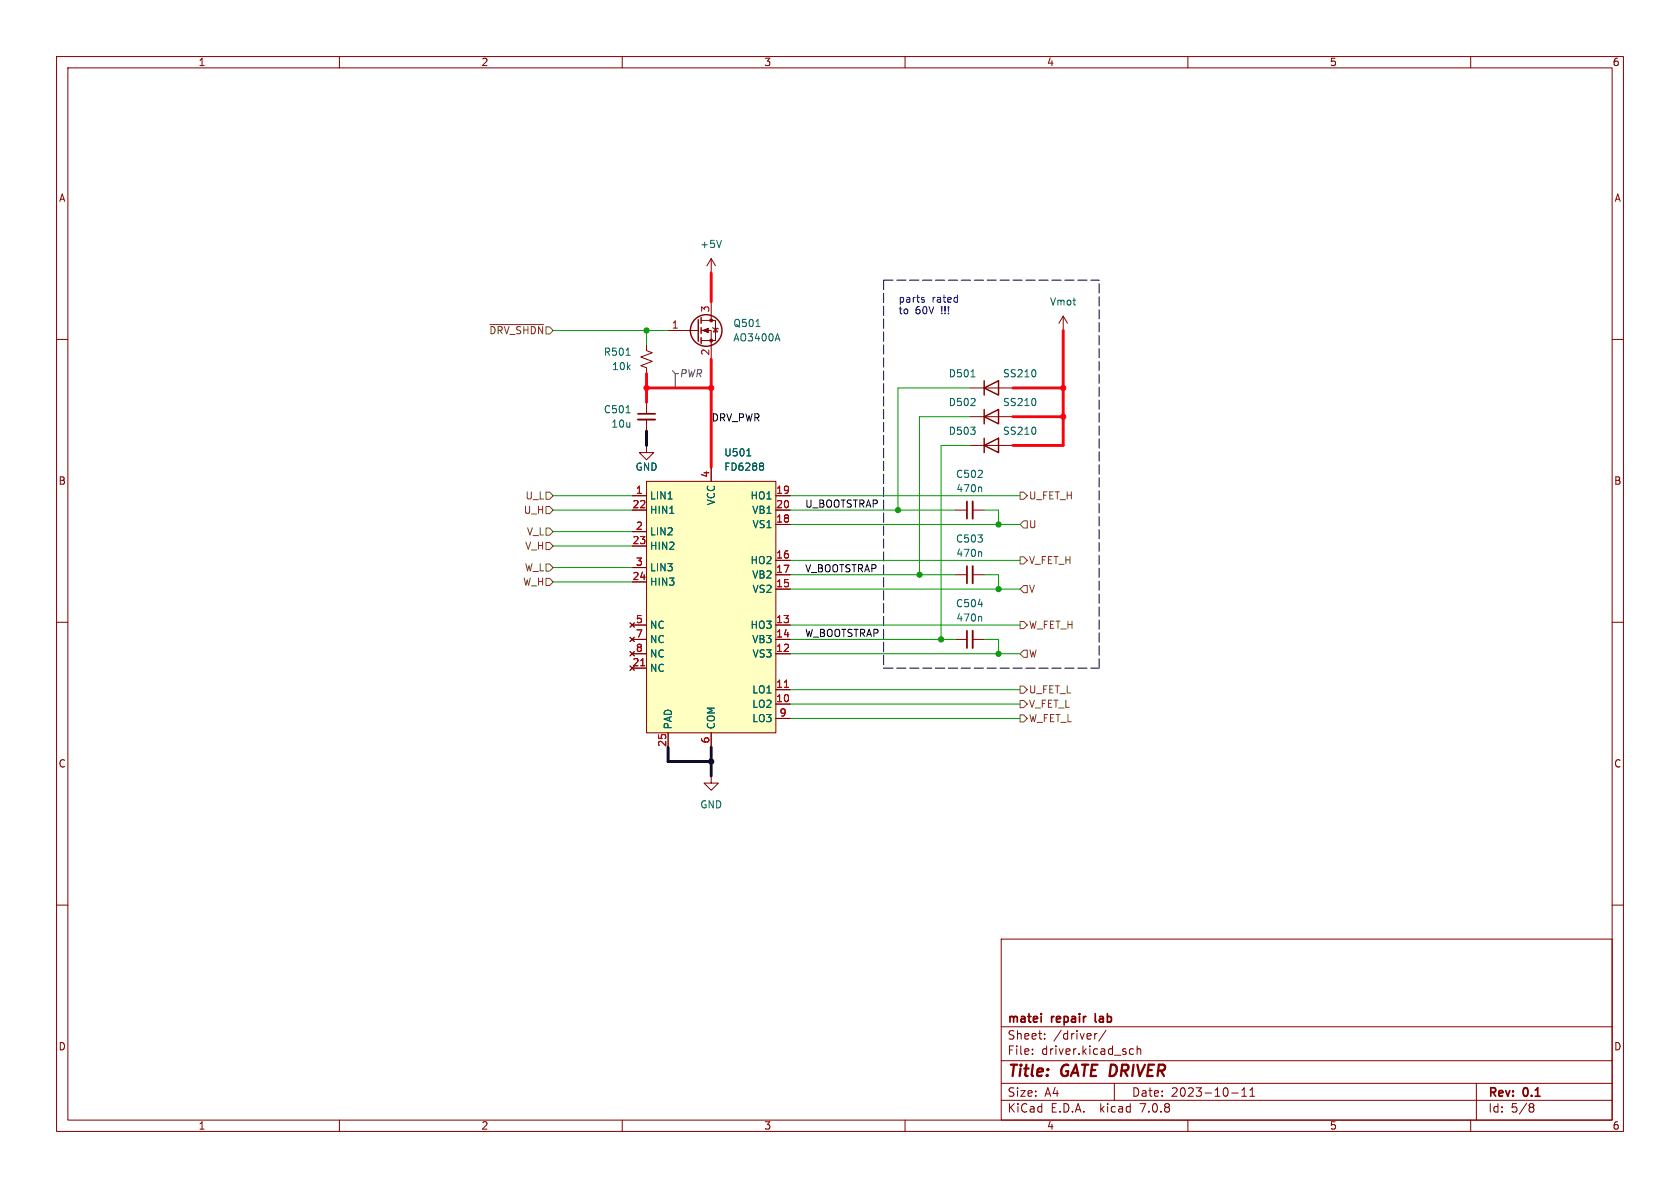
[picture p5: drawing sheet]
<svg xmlns="http://www.w3.org/2000/svg" width="297mm" height="210mm" viewBox="0 0 297 210" stroke-linecap="round" stroke-linejoin="round" font-family="sans-serif">
<g fill="none" stroke="#840000" stroke-width=".18">
<path d="M10 10h277v190h-277zM12 12h273v186h-273zM60 10v2M110 10v2M160 10v2M210 10v2M260 10v2M10 60h2M118.1 58.4h5.3M124 58.4h1.7v5.1M124 56.6h2.5v3.6h-2.5M125.7 45.7v2.6"/>
<path d="M125.7 53.3v3.3M125.7 45.7l-.7 1.3M125.7 45.7l.8 1.3M126 57.9l.1 .1h.8l.1 .2M126.5 58l.4 .7h-.8zM188 55.9l-.8 1.3M188 55.9v2.5M188 55.9l.7 1.3M285 60h2M114.3 61v1l1 .4-2 .7 2 .8-2 .7 1 .4v1M114.3 78.7v1.3h1.3l-1.3 1.3-1.3-1.3h1.3M114.3 71.1v2.1"/>
<path d="M114.3 74.2v2M171.4 78.7h7.7M171.4 73.7h7.7M171.4 68.6h7.7M111.8 90.2h2.5M111.8 87.6h2.5M111.8 94h2.5M111.8 96.5h2.5M114.3 85.1h22.9v44.4h-22.9zM125.7 82.6v2.5M137.2 90.2h2.5M137.2 87.6h2.5"/>
<path d="M137.2 99.1h2.5M137.2 92.7h2.5M168.9 90.2h2M172 90.2h2M10 110h2M111.4 117.7l.7 .8M111.4 110.1l.7 .8M111.4 112.6l.7 .8M111.4 115.2l.7 .8M111.8 115.6h2.5M111.8 110.5h2.5M111.8 113h2.5"/>
<path d="M111.8 102.9h2.5M111.8 100.3h2.5M111.8 118.1h2.5M112.1 117.7l-.7 .8M112.1 110.1l-.7 .8M112.1 112.6l-.7 .8M112.1 115.2l-.7 .8M137.2 115.6h2.5M137.2 110.5h2.5M137.2 113h2.5M137.2 104.1h2.5M137.2 101.6h2.5"/>
<path d="M168.9 113h2M168.9 101.6h2M172 113h2M172 101.6h2M285 110h2M118.1 129.5v2.6M125.7 137.2v1.2h1.3l-1.3 1.3-1.2-1.3h1.2M125.7 129.5v2.6M137.2 124.5h2.5M137.2 121.9h2.5M137.2 127h2.5M10 160h2"/>
<path d="M285 160h2M177 166h108v32h-108zM60 198v2M110 198v2M160 198v2M177 194.5h108M177 191.5h108M177 187.5h108M177 181.5h108M182.5 186.3v.1M182.5 185.5v.1M184.7 183.6v.1"/>
<path d="M184.7 182.8v.1M193.5 182.7v1M194 182.7l-.3 .1-.2 .2M195.5 182.1l-1.3 2M197 191.5v3M199.7 186.3l.3 .1 .4-.1M200.4 185.5l-.4-.1-.3 .1M201 185.5l.2-.1 .4 .1 .1 .9M201 184.9v1.5M210 198v2M217.7 193.2h1.2M219.5 193.8h.9"/>
<path d="M219.5 192.7l.5-.4v1.5M221 193.8h.8M221 192.7l.4-.4v1.5M260 198v2M261 191.5v6.5M270.6 195.1h.3l.3 .3-.3 .3M270.6 195.7h.3M270.9 195.7l.2 .2 .1 .4-.3 .3h-.3"/>
</g>
<path d="M112.8 73.2h3M170.9 88.6v3.1M170.9 100.1v3M170.9 111.5v3.1M184.1 179.2v.1M184.1 179.7v1M193.6 179.2l.1 1.4" fill="none" stroke="#840000" stroke-width=".3"/>
<path d="M112.8 74.2h3M172 88.6v3.1M172 100.1v3M172 111.5v3.1" fill="none" stroke="#840000" stroke-width=".33"/>
<g fill="none" stroke="#006464" stroke-width=".18">
<path d="M127.5 42.5l-.4 1.3M133.6 57.7h.8M137.5 59l.4 1.3M110.7 73h.7M110.7 62.8h.7M171.7 66.6h.7M183.1 75.8v.7M183.1 65.6v.8M183.1 70.7v.8M118.1 88.2h.7M118.4 90.7h.7M132 80.6h.8"/>
<path d="M134.7 81.9l.3 .2-.3 .3 .2 .1 .1 .4-.3 .2M173.4 86.1l.1 .2v.6M173.4 97.5l.1 .2v.7M172.9 106.8h.8M173.4 109l.1 .1v.7"/>
</g>
<g fill="none" stroke="#840000" stroke-width=".25">
<path d="M123.4 56.5v3.8M124 56.1v1.1M124 57.9v1M124 59.7v1M174 78.7l2.5-1.2v2.5zM174 73.7l2.5-1.3v2.5zM174 68.6l2.5-1.3v2.6zM174 67.3v2.6M174 72.4v2.5M174 77.5v2.5"/>
<circle cx="124.8" cy="58.4" r="2.79"/>
</g>
<path d="M114.3 85.1h22.9v44.4h-22.9z" fill="#ffffc2" stroke="#ffffc2" stroke-width=".18"/>
<path d="M113.3 117.7h.7M138.7 121.5h.7" fill="none" stroke="#a90000" stroke-width=".18"/>
<g fill="#840000" stroke="#840000" stroke-width=".18">
<path d="M124.2 58.4l1-.4v.8z"/>
<circle cx="125.7" cy="60.2" r=".25"/>
<circle cx="125.7" cy="56.6" r=".25"/>
</g>
<path d="M118.9 65.5l.5 .5h.5h-.5v2.6" fill="none" stroke="#484848" stroke-width=".18"/>
<g fill="none" stroke="#725600" stroke-width=".18">
<path d="M86.6 57.4h9.5M96.5 87h.7l.6 .6-.6 .7h-.7zM96.5 89.5h.7l.6 .7-.6 .6h-.7zM96.5 99.7h.7l.6 .6-.6 .7h-.7zM96.5 95.9h.7l.6 .6-.6 .7h-.7zM96.5 93.3h.7l.6 .7-.6 .6h-.7zM180.3 98.4h.7l.6 .7-.6 .6h-.7zM180.3 87h.7l.6 .6-.6 .7h-.7zM181 92.1h.6v1.2h-.6l-.7-.6zM96.5 102.2h.7l.6 .7-.6 .6h-.7zM180.3 109.9h.7l.6 .6-.6 .6h-.7zM181 103.5h.6v1.3h-.6l-.7-.7z"/>
<path d="M181 114.9h.6v1.3h-.6l-.7-.6zM180.3 123.8h.7l.6 .7-.6 .6h-.7zM180.3 126.4h.7l.6 .6-.6 .6h-.7zM180.3 121.3h.7l.6 .6-.6 .7h-.7z"/>
</g>
<path d="M163.1 53l.3 .1v.1l-.1 .2h-.3M163.1 52.6h.3" fill="none" stroke="#0000c2" stroke-width=".18"/>
<path d="M156.2 49.5h38.1M156.2 49.5v68.6M156.2 118.1h38.1M194.3 118.1v-68.6" fill="none" stroke="#0000c2" stroke-width=".18" stroke-dasharray="1.7 .6"/>
<g fill="none" stroke="#009600" stroke-width=".18">
<path d="M97.8 58.4h20.3M114.3 58.4v2.6M171.4 68.6h-12.7v21.6M171.4 73.7h-8.8v27.9M171.4 78.7h-5v34.3M97.8 90.2h14M97.8 96.5h14M97.8 94h14M97.8 87.6h14M139.7 90.2h29.2M139.7 87.6h40.6M139.7 99.1h40.6"/>
<path d="M139.7 92.7h40.6M174 90.2h2.5v2.5M97.8 102.9h14M97.8 100.3h14M139.7 101.6h29.2M139.7 113h29.2M139.7 104.1h40.6M139.7 110.5h40.6M139.7 115.6h40.6M174 101.6h2.5v2.5M174 113h2.5v2.6M139.7 121.9h40.6"/>
<path d="M139.7 127h40.6M139.7 124.5h40.6"/>
</g>
<path d="M125.7 48.3v5M188 58.4v20.3h-8.9M114.3 68.6h11.4M114.3 66v5.1M125.7 63.5v19.1M179.1 73.7h8.9M179.1 68.6h8.9" fill="none" stroke="#ff000b" stroke-width=".51"/>
<path d="M114.3 76.2v2.5M118.1 132.1v2.5h7.6M125.7 132.1v5.1" fill="none" stroke="#000" stroke-width=".51"/>
<circle cx="125.7" cy="134.6" r=".46" fill="#000" stroke="#000" stroke-width=".18"/>
<g fill="#ff000b" stroke="#ff000b" stroke-width=".18">
<circle cx="114.3" cy="68.6" r=".46"/>
<circle cx="125.7" cy="68.6" r=".46"/>
<circle cx="188" cy="68.6" r=".46"/>
<circle cx="188" cy="73.7" r=".46"/>
</g>
<g fill="#009600" stroke="#009600" stroke-width=".18">
<circle cx="114.3" cy="58.4" r=".46"/>
<circle cx="176.5" cy="92.7" r=".46"/>
<circle cx="166.4" cy="113" r=".46"/>
<circle cx="162.6" cy="101.6" r=".46"/>
<circle cx="158.7" cy="90.2" r=".46"/>
<circle cx="176.5" cy="104.1" r=".46"/>
<circle cx="176.5" cy="115.6" r=".46"/>
</g>
<g font-size="2.8" fill="#840000">
<text x="178" y="190.9">Title:</text>
<text x="187.7" y="190.9">GATE DRIVER</text>
</g>
<g font-size="2.1" fill="#840000">
<text x="178" y="184">Sheet:</text>
<text x="178" y="181.2">matei</text>
<text x="186" y="181.2">repair</text>
<text x="186.2" y="184">/driver/</text>
<text x="194.3" y="181.2">lab</text>
<text x="178" y="186.7">File:</text>
<text x="184.1" y="186.7">driver.kicad_sch</text>
<text x="178" y="196.9">KiCad</text>
<text x="178" y="194.1">Size:</text>
<text x="184.7" y="194.1">A4</text>
<text x="185.7" y="196.9">E.D.A.</text>
<text x="194.6" y="196.9">kicad</text>
<text x="200" y="194.1">Date:</text>
<text x="201.8" y="196.9">7.0.8</text>
<text x="207" y="194.1">2023-10-11</text>
<text x="263" y="194.3">Rev:</text>
<text x="263" y="196.9">Id:</text>
<text x="267.1" y="196.9">5/8</text>
<text x="269.4" y="194.3">0.1</text>
</g>
<g font-size="1.8" fill="#840000">
<text x="35" y="11.9">1</text>
<text x="85" y="11.9">2</text>
<text x="135" y="11.9">3</text>
<text x="185" y="11.9">4</text>
<text x="235" y="11.9">5</text>
<text x="285" y="11.9">6</text>
<text x="10.3" y="35.9">A</text>
<text x="285.3" y="35.9">A</text>
<text x="10.3" y="85.9">B</text>
<text x="285.3" y="85.9">B</text>
<text x="10.3" y="135.9">C</text>
<text x="285.3" y="135.9">C</text>
<text x="10.3" y="185.9">D</text>
<text x="285.3" y="185.9">D</text>
<text x="35" y="199.9">1</text>
<text x="85" y="199.9">2</text>
<text x="135" y="199.9">3</text>
<text x="185" y="199.9">4</text>
<text x="235" y="199.9">5</text>
<text x="285" y="199.9">6</text>
</g>
<g font-size="1.8" fill="#006464">
<text x="123.7" y="44">+5V</text>
<text x="129.5" y="58">Q501</text>
<text x="185.5" y="54.2">Vmot</text>
<text x="106.6" y="63.1">R501</text>
<text x="108.1" y="65.6">10k</text>
<text x="129.5" y="60.6">AO3400A</text>
<text x="167.6" y="72">D502</text>
<text x="167.6" y="66.9">D501</text>
<text x="177.2" y="72">SS210</text>
<text x="177.2" y="66.9">SS210</text>
<text x="106.6" y="73.3">C501</text>
<text x="108" y="75.8">10u</text>
<text x="167.6" y="77.1">D503</text>
<text x="177.2" y="77.1">SS210</text>
<text x="112.3" y="83.4">GND</text>
<text x="127.9" y="80.9">U501</text>
<text x="127.9" y="83.4">FD6288</text>
<text x="114.8" y="88.5">LIN1</text>
<text x="126.6" y="89.4" transform="rotate(-90 126.6 89.4)">VCC</text>
<text x="132.6" y="88.5">HO1</text>
<text x="168.9" y="84.7">C502</text>
<text x="169" y="87.2">470n</text>
<text x="114.8" y="94.8">LIN2</text>
<text x="114.8" y="91">HIN1</text>
<text x="132.9" y="91">VB1</text>
<text x="132.9" y="93.6">VS1</text>
<text x="114.8" y="97.4">HIN2</text>
<text x="114.8" y="101.2">LIN3</text>
<text x="132.6" y="99.9">HO2</text>
<text x="168.9" y="96.1">C503</text>
<text x="169" y="98.7">470n</text>
<text x="114.8" y="103.7">HIN3</text>
<text x="132.9" y="102.5">VB2</text>
<text x="132.9" y="105">VS2</text>
<text x="168.9" y="107.5">C504</text>
<text x="114.8" y="111.4">NC</text>
<text x="114.8" y="113.9">NC</text>
<text x="132.6" y="111.4">HO3</text>
<text x="132.9" y="113.9">VB3</text>
<text x="169" y="110.1">470n</text>
<text x="114.8" y="119">NC</text>
<text x="114.8" y="116.4">NC</text>
<text x="132.9" y="116.4">VS3</text>
<text x="132.9" y="125.3">LO2</text>
<text x="132.9" y="122.8">LO1</text>
<text x="119" y="129" transform="rotate(-90 119 129)">PAD</text>
<text x="126.6" y="129" transform="rotate(-90 126.6 129)">COM</text>
<text x="132.9" y="127.9">LO3</text>
<text x="123.7" y="143.1">GND</text>
</g>
<g font-size="1.8" fill="#0000c2">
<text x="158.7" y="53.6">parts</text>
<text x="164.8" y="53.6">rated</text>
<text x="158.7" y="55.6">to</text>
<text x="161.8" y="55.6">60V</text>
<text x="166.5" y="55.6">!!!</text>
</g>
<g font-size="1.8" fill="#725600">
<text x="86.4" y="59.3">~{DRV_SHDN}</text>
<text x="92.8" y="88.5">U_L</text>
<text x="181.8" y="88.5">U_FET_H</text>
<text x="92.5" y="91">U_H</text>
<text x="93" y="94.8">V_L</text>
<text x="181.8" y="93.6">U</text>
<text x="92.7" y="101.2">W_L</text>
<text x="92.7" y="97.4">V_H</text>
<text x="181.8" y="99.9">V_FET_H</text>
<text x="92.4" y="103.7">W_H</text>
<text x="181.8" y="105">V</text>
<text x="181.8" y="111.4">W_FET_H</text>
<text x="181.8" y="116.4">W</text>
<text x="181.8" y="125.3">V_FET_L</text>
<text x="181.8" y="122.8">U_FET_L</text>
<text x="181.8" y="127.9">W_FET_L</text>
</g>
<g font-size="1.8" fill="#a90000">
<text x="118.7" y="58.2">1</text>
<text x="125.5" y="55.3" transform="rotate(-90 125.5 55.3)">3</text>
<text x="125.5" y="62.9" transform="rotate(-90 125.5 62.9)">2</text>
<text x="111.7" y="89.9">22</text>
<text x="112.3" y="87.4">1</text>
<text x="125.5" y="84.5" transform="rotate(-90 125.5 84.5)">4</text>
<text x="137.1" y="87.4">19</text>
<text x="137.1" y="89.9">20</text>
<text x="112.3" y="93.7">2</text>
<text x="137.1" y="92.5">18</text>
<text x="111.7" y="96.3">23</text>
<text x="112.3" y="100.1">3</text>
<text x="137.1" y="98.8">16</text>
<text x="137.1" y="101.3">17</text>
<text x="111.7" y="102.6">24</text>
<text x="137.1" y="103.9">15</text>
<text x="112.3" y="110.2">5</text>
<text x="112.3" y="112.8">7</text>
<text x="137.1" y="110.2">13</text>
<text x="137.1" y="112.8">14</text>
<text x="111.7" y="117.9">21</text>
<text x="112.3" y="115.3">8</text>
<text x="137.1" y="115.3">12</text>
<text x="137.1" y="124.2">10</text>
<text x="137.1" y="121.7">11</text>
<text x="125.5" y="131.5" transform="rotate(-90 125.5 131.5)">6</text>
<text x="137.7" y="126.7">9</text>
<text x="117.9" y="132.1" transform="rotate(-90 117.9 132.1)">25</text>
</g>
<text font-size="1.8" fill="#484848" x="120.1" y="66.9">PWR</text>
<g font-size="1.8" fill="#0f0f0f">
<text x="125.7" y="74.6">DRV_PWR</text>
<text x="142.2" y="89.8">U_BOOTSTRAP</text>
<text x="142.2" y="101.3">V_BOOTSTRAP</text>
<text x="142.2" y="112.7">W_BOOTSTRAP</text>
</g>
</svg>
